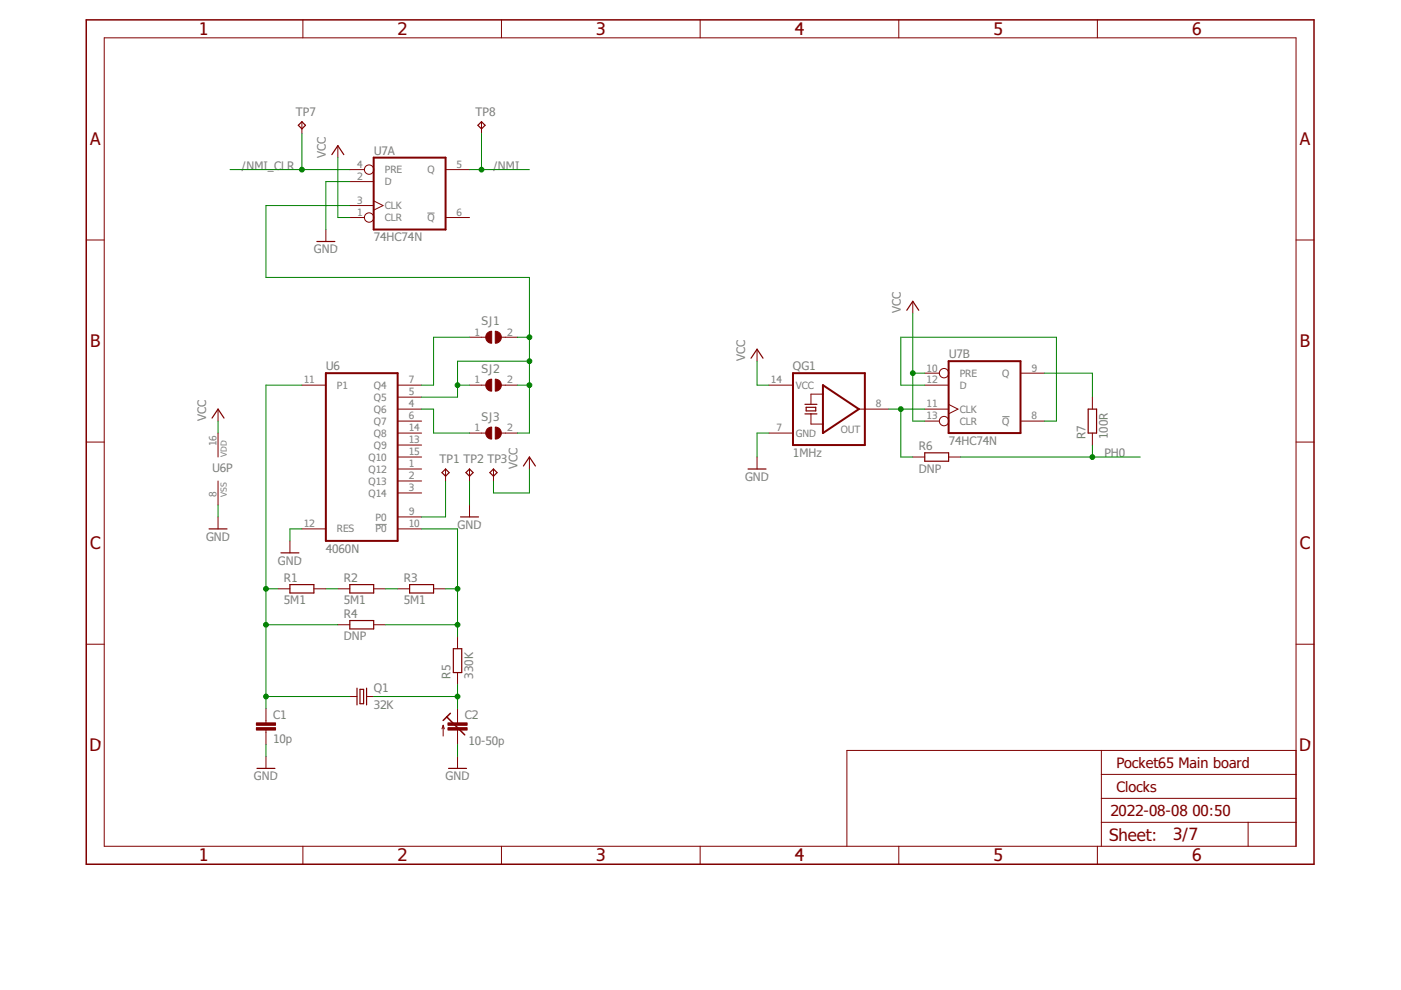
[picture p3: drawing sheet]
<svg xmlns="http://www.w3.org/2000/svg" width="297mm" height="210mm" viewBox="0 0 297 210" stroke-linecap="round" stroke-linejoin="round" font-family="sans-serif">
<path d="M90.6 45.2h1.5M212.5 88.3h1.5M79.6 111.2h2.4" fill="none" stroke="#808080" stroke-width=".21"/>
<g fill="none" stroke="#800000" stroke-width=".21">
<path d="M22.1 8h252.7v171.4h-252.7zM64.2 4.2v3.8M106.3 4.2v3.8M148.4 4.2v3.8M190.6 4.2v3.8M232.7 4.2v3.8M64 25.8v2.5M71.6 30.9v2.5M74.2 38.5h5M74.2 36h3.1M94.5 36h5M102.1 25.8v2.5"/>
<path d="M18.3 50.9h3.8M69.1 48.7v2.5M74.2 46.1h3.1M74.2 43.6h5M79.2 42.6l2 1-2 1M94.5 46.1h5M274.8 50.9h3.8M99.5 71.5h3.5M106.3 71.5h3.4M160.5 74v2.6M193.5 63.9v2.5M196.1 79.1h3.1"/>
<path d="M216.4 79.1h5M18.3 93.7h3.8M46.2 86.7v2.6M46.2 91.8v5.1M64 81.7h5.1M84.3 89.3h5.1M84.3 81.7h5.1M84.3 86.7h5.1M84.3 91.8h5.1M84.3 96.9h5.1M84.3 99.4h5.1M84.3 84.2h5.1"/>
<path d="M84.3 94.4h5.1M94.5 99.4v2.6M99.5 81.7h3.5M99.5 91.8h3.5M99.5 99.4v2.6M104.6 99.4v2.6M106.3 81.7h3.4M106.3 91.8h3.4M112.2 96.9v2.5M160.5 96.9v2.5M163 81.7h5.1M163 91.8h5.1"/>
<path d="M171.9 87.8v2.1h2.6M174.5 83.6h-2.6v2.1M182.1 86.7h6.3M193.5 96.9h2.6M196.1 89.3h3.1M196.1 81.7h5M196.1 86.7h5M201.1 85.7l2 1-2 1M201.1 96.9h2.6M216.4 89.3h5M231.6 84.2v2.5M231.6 91.8v2.6"/>
<path d="M274.8 93.7h3.8M46.2 102v5.1M46.2 109.6v2.5M61.5 114.7v2.5M64 112.1h5.1M84.3 102h5.1M84.3 104.5h5.1M84.3 109.6h5.1M84.3 112.1h5.1M99.5 107.1v2.5M18.3 136.6h3.8M58.9 124.8h2.6"/>
<path d="M66.5 124.8h2.6M71.6 124.8h2.6M71.6 132.5h2.6M79.2 124.8h2.6M79.2 132.5h2.6M84.3 124.8h2.5M91.9 124.8h2.6M97 135v2.5M274.8 136.6h3.8M56.4 150.2v3.1M56.4 154.8v3M74.2 147.7h1.5"/>
<path d="M77.7 147.7h1.5M94 153.8v2.3M94 153.8l-.3 .7M94 153.8l.2 .7M97 142.6v2.5M97 150.2v3.1M97 154.8v3M233.5 159.1v20.3M274.8 159.1h-95.2v20.3M56.4 160.4v2.5M64.2 179.4v3.8M97 160.4v2.5"/>
<path d="M106.3 179.4v3.8M148.4 179.4v3.8M190.6 179.4v3.8M232.7 179.4v3.8M233.5 174.3h41.3M233.5 169.3h41.3M233.5 164.2h41.3M264.6 174.3v5.1"/>
<circle cx="78.3" cy="36" r=".99"/>
<circle cx="78.3" cy="46.1" r=".99"/>
<circle cx="200.2" cy="79.1" r=".99"/>
<circle cx="200.2" cy="89.3" r=".99"/>
</g>
<path d="M18.3 4.2h260.3v179h-260.3zM94.7 152l3.8 3.8M95.5 151.2l-1.5 1.6" fill="none" stroke="#800000" stroke-width=".32"/>
<path d="M79.2 33.4h15.3v15.3h-15.3zM69.1 79.1h15.2v35.6h-15.2zM168.1 79.1h15.3v15.3h-15.3zM201.1 76.6h15.3v15.2h-15.3zM174.5 81.7l7.6 5-7.6 5.1z" fill="none" stroke="#800000" stroke-width=".42"/>
<g fill="none" stroke="#800000" stroke-width=".25">
<path d="M63.2 26.6l.8-.8 .8 .8-.8 .7zM70.4 32.8l1.2-1.9 1.3 1.9M101.3 26.6l.8-.8 .7 .8-.7 .7zM67.2 51.2h3.8M159.2 75.9l1.3-1.9 1.3 1.9M192.3 65.8l1.2-1.9 1.3 1.9M45 88.6l1.2-1.9 1.3 1.9M111 98.8l1.2-1.9 1.3 1.9M158.6 99.4h3.8M170.7 87.8h2.5M170.7 85.7h2.5M170.9 86.4h2.1v.7h-2.1z"/>
<path d="M196.1 96h5v1.8h-5zM230.7 86.7h1.8v5.1h-1.8zM44.3 112.1h3.8M59.6 117.2h3.8M93.7 100.2l.8-.8 .7 .8-.7 .8zM97.6 109.6h3.9M98.8 100.2l.7-.8 .8 .8-.8 .8zM103.9 100.2l.7-.8 .8 .8-.8 .8zM61.5 124h5v1.7h-5zM74.2 124h5v1.7h-5zM74.2 131.6h5v1.7h-5zM86.8 124h5.1v1.7h-5.1z"/>
<path d="M96.1 137.5h1.8v5.1h-1.8zM75.7 145.9v3.6M76.3 146.2h.8v3h-.8zM77.7 145.9v3.6M54.5 162.9h3.8M95.1 162.9h3.8"/>
</g>
<g fill="#800000" stroke="#800000" stroke-width=".21">
<path d="M54.4 154.3h4v.5h-4z"/>
<path d="M54.4 153.3h4v.5h-4z"/>
<path d="M95 154.3h4v.5h-4z"/>
<path d="M95 153.3h4v.5h-4z"/>
</g>
<g fill="#800000" stroke="#800000" stroke-width=".21">
<path d="M105 70.2a1.27 1.27 0 0 1 1.3 1.3 1.27 1.27 0 0 1-1.3 1.3z" fill-rule="evenodd"/>
<path d="M103.3 70.7l.9-.5v2.6a1.27 1.27 0 0 1-1.1-.8 1.27 1.27 0 0 1 .2-1.3z" fill-rule="evenodd"/>
<path d="M105 80.4a1.27 1.27 0 0 1 1.3 1.3 1.27 1.27 0 0 1-1.3 1.2z" fill-rule="evenodd"/>
<path d="M103.3 80.8l.9-.4v2.5a1.27 1.27 0 0 1-1.1-.7 1.27 1.27 0 0 1 .2-1.4z" fill-rule="evenodd"/>
<path d="M105 90.6a1.27 1.27 0 0 1 1.3 1.2 1.27 1.27 0 0 1-1.3 1.3z" fill-rule="evenodd"/>
<path d="M103.3 91l.9-.4v2.5a1.27 1.27 0 0 1-1.1-.8 1.27 1.27 0 0 1 .2-1.3z" fill-rule="evenodd"/>
</g>
<g fill="none" stroke="#008000" stroke-width=".21">
<path d="M48.8 36h25.4M64 28.3v7.7M71.6 33.4v12.7h2.6M74.2 38.5h-5.1v10.2M99.5 36h12.7M102.1 28.3v7.7M74.2 43.6h-17.8v15.2h55.8v33h-2.5M99.5 71.5h-7.6v10.2h-2.5M109.7 71.5h2.5M112.2 76.6h-15.2v7.6h-7.6M160.5 76.6v5.1h2.5M193.5 66.4v22.9h2.6"/>
<path d="M193.5 79.1h2.6M221.4 79.1h10.2v5.1M46.2 89.3v2.5M64 81.7h-7.6v68.5M89.4 86.7h2.5v5.1h7.6M97 81.7h2.5M109.7 81.7h2.5M112.2 99.4v5.1h-7.6v-2.5M163 91.8h-2.5v5.1M188.4 86.7h7.7M191 86.7v10.2h2.5M196.1 81.7h-5.1v-10.2h33v17.8h-2.6"/>
<path d="M203.7 96.9h38.1M231.6 94.4v2.5M46.2 107.1v2.5M64 112.1h-2.5v2.6M89.4 112.1h7.6v22.9M94.5 102v7.6h-5.1M99.5 102v5.1M56.4 124.8h2.5M56.4 132.5h15.2M69.1 124.8h2.5M81.8 124.8h2.5M81.8 132.5h15.2"/>
<path d="M94.5 124.8h2.5M56.4 157.8v2.6M56.4 147.7h17.8M79.2 147.7h17.8M97 145.1v5.1M97 157.8v2.6"/>
</g>
<g fill="#008000" stroke="#008000" stroke-width=".21">
<circle cx="193.5" cy="79.1" r=".51"/>
<circle cx="191" cy="86.7" r=".51"/>
<circle cx="231.6" cy="96.9" r=".51"/>
<circle cx="64" cy="36" r=".51"/>
<circle cx="102.1" cy="36" r=".51"/>
<circle cx="56.4" cy="147.7" r=".51"/>
<circle cx="56.4" cy="124.8" r=".51"/>
<circle cx="56.4" cy="132.5" r=".51"/>
<circle cx="97" cy="147.7" r=".51"/>
<circle cx="97" cy="132.5" r=".51"/>
<circle cx="97" cy="124.8" r=".51"/>
<circle cx="97" cy="81.7" r=".51"/>
<circle cx="112.2" cy="76.6" r=".51"/>
<circle cx="112.2" cy="81.7" r=".51"/>
<circle cx="112.2" cy="71.5" r=".51"/>
</g>
<g font-size="3.7" fill="#800000">
<text x="42.2" y="7.4">1</text>
<text x="84.3" y="7.4">2</text>
<text x="126.4" y="7.4">3</text>
<text x="168.5" y="7.4">4</text>
<text x="210.6" y="7.4">5</text>
<text x="252.7" y="7.4">6</text>
<text x="19.1" y="30.7">A</text>
<text x="275.6" y="30.7">A</text>
<text x="19.1" y="73.6">B</text>
<text x="275.6" y="73.6">B</text>
<text x="19.1" y="116.4">C</text>
<text x="275.6" y="116.4">C</text>
<text x="18.9" y="159.3">D</text>
<text x="275.4" y="159.3">D</text>
<text x="42.2" y="182.6">1</text>
<text x="84.3" y="182.6">2</text>
<text x="126.4" y="182.6">3</text>
<text x="168.5" y="182.6">4</text>
<text x="210.6" y="182.6">5</text>
<text x="252.7" y="182.6">6</text>
</g>
<g font-size="3.6" fill="#800000">
<text x="235.2" y="178.3">Sheet:</text>
<text x="248.8" y="178.2">3/7</text>
</g>
<g font-size="3.2" fill="#800000">
<text x="235.4" y="173.1">2022-08-08</text>
<text x="252.8" y="173.1">00:50</text>
</g>
<g font-size="3.1" fill="#800000">
<text x="236.7" y="162.9">Pocket65 Main board</text>
<text x="236.7" y="168">Clocks</text>
</g>
<g font-size="2.5" fill="#808080">
<text x="62.7" y="24.5">TP7</text>
<text x="100.8" y="24.5">TP8</text>
<text x="51.3" y="36">/NMI_CLR</text>
<text x="69.1" y="33.4" transform="rotate(-90 69.1 33.4)">VCC</text>
<text x="79.2" y="32.8">U7A</text>
<text x="104.6" y="36">/NMI</text>
<text x="66.5" y="53.7">GND</text>
<text x="79.2" y="51.2">74HC74N</text>
<text x="102.1" y="69">SJ1</text>
<text x="191" y="66.4" transform="rotate(-90 191 66.4)">VCC</text>
<text x="158" y="76.6" transform="rotate(-90 158 76.6)">VCC</text>
<text x="201.1" y="76">U7B</text>
<text x="69.1" y="78.5">U6</text>
<text x="102.1" y="79.1">SJ2</text>
<text x="168.1" y="78.5">QG1</text>
<text x="43.7" y="89.3" transform="rotate(-90 43.7 89.3)">VCC</text>
<text x="102.1" y="89.3">SJ3</text>
<text x="194.8" y="95.4">R6</text>
<text x="201.1" y="94.4">74HC74N</text>
<text x="230.1" y="93.1" transform="rotate(-90 230.1 93.1)">R7</text>
<text x="234.9" y="93.1" transform="rotate(-90 234.9 93.1)">100R</text>
<text x="45" y="100.1">U6P</text>
<text x="93.2" y="98.2">TP1 TP2 TP3</text>
<text x="109.7" y="99.4" transform="rotate(-90 109.7 99.4)">VCC</text>
<text x="158" y="102">GND</text>
<text x="168.1" y="96.9">1MHz</text>
<text x="194.8" y="100.2">DNP</text>
<text x="234.1" y="96.9">PH0</text>
<text x="97" y="112.1">GND</text>
<text x="43.7" y="114.7">GND</text>
<text x="58.9" y="119.8">GND</text>
<text x="69.1" y="117.2">4060N</text>
<text x="60.2" y="123.3">R1</text>
<text x="72.9" y="123.3">R2</text>
<text x="85.6" y="123.3">R3</text>
<text x="60.2" y="128.1">5M1</text>
<text x="72.9" y="128.1">5M1</text>
<text x="72.9" y="131">R4</text>
<text x="85.6" y="128.1">5M1</text>
<text x="72.9" y="135.8">DNP</text>
<text x="95.5" y="143.9" transform="rotate(-90 95.5 143.9)">R5</text>
<text x="100.3" y="143.9" transform="rotate(-90 100.3 143.9)">330K</text>
<text x="79.2" y="146.7">Q1</text>
<text x="57.9" y="152.4">C1</text>
<text x="79.2" y="150.2">32K</text>
<text x="98.5" y="152.4">C2</text>
<text x="57.9" y="157.5">10p</text>
<text x="99.3" y="158">10-50p</text>
<text x="53.8" y="165.5">GND</text>
<text x="94.5" y="165.5">GND</text>
</g>
<g font-size="2.1" fill="#808080">
<text x="75.7" y="35.6">4</text>
<text x="96.8" y="35.6">5</text>
<text x="75.7" y="38.1">2</text>
<text x="81.6" y="39.3">D</text>
<text x="81.6" y="36.7">PRE</text>
<text x="90.6" y="36.7">Q</text>
<text x="75.7" y="45.8">1</text>
<text x="75.7" y="43.2">3</text>
<text x="81.6" y="46.9">CLR</text>
<text x="81.6" y="44.3">CLK</text>
<text x="90.6" y="46.9">Q</text>
<text x="96.8" y="45.8">6</text>
<text x="100.6" y="71.2">1</text>
<text x="107.5" y="71.2">2</text>
<text x="64.4" y="81.3">11</text>
<text x="71.4" y="82.4">P1</text>
<text x="79.3" y="82.4">Q4</text>
<text x="86.7" y="83.8">5</text>
<text x="86.7" y="81.3">7</text>
<text x="100.6" y="81.3">1</text>
<text x="107.5" y="81.3">2</text>
<text x="163.5" y="81.3">14</text>
<text x="168.8" y="82.4">VCC</text>
<text x="196.5" y="81.3">12</text>
<text x="196.5" y="78.8">10</text>
<text x="203.5" y="82.4">D</text>
<text x="203.5" y="79.9">PRE</text>
<text x="212.5" y="79.9">Q</text>
<text x="218.7" y="78.8">9</text>
<text x="79.3" y="87.5">Q6</text>
<text x="79.3" y="85">Q5</text>
<text x="86.7" y="86.4">4</text>
<text x="86.7" y="88.9">6</text>
<text x="185.7" y="86.4">8</text>
<text x="196.5" y="88.9">13</text>
<text x="196.5" y="86.4">11</text>
<text x="203.5" y="87.5">CLK</text>
<text x="218.7" y="88.9">8</text>
<text x="45.9" y="94.6" transform="rotate(-90 45.9 94.6)">16</text>
<text x="79.3" y="90">Q7</text>
<text x="79.3" y="95.1">Q9</text>
<text x="79.3" y="92.6">Q8</text>
<text x="86.7" y="94">13</text>
<text x="86.7" y="91.5">14</text>
<text x="100.6" y="91.5">1</text>
<text x="107.5" y="91.5">2</text>
<text x="164.6" y="91.5">7</text>
<text x="168.8" y="92.6">GND</text>
<text x="178.3" y="91.8">OUT</text>
<text x="203.5" y="90">CLR</text>
<text x="212.5" y="90">Q</text>
<text x="78.1" y="100.2">Q12</text>
<text x="78.1" y="97.7">Q10</text>
<text x="86.7" y="99.1">1</text>
<text x="86.7" y="101.6">2</text>
<text x="86.7" y="96.5">15</text>
<text x="45.9" y="105.5" transform="rotate(-90 45.9 105.5)">8</text>
<text x="78.1" y="102.7">Q13</text>
<text x="78.1" y="105.3">Q14</text>
<text x="86.7" y="104.2">3</text>
<text x="64.4" y="111.8">12</text>
<text x="71.4" y="112.9">RES</text>
<text x="79.6" y="110.4">P0</text>
<text x="79.6" y="112.9">P0</text>
<text x="86.7" y="109.2">9</text>
<text x="86.7" y="111.8">10</text>
</g>
<g font-size="1.8" fill="#808080">
<text x="48.1" y="96.9" transform="rotate(-90 48.1 96.9)">VDD</text>
<text x="48.1" y="105.3" transform="rotate(-90 48.1 105.3)">VSS</text>
</g>
</svg>
